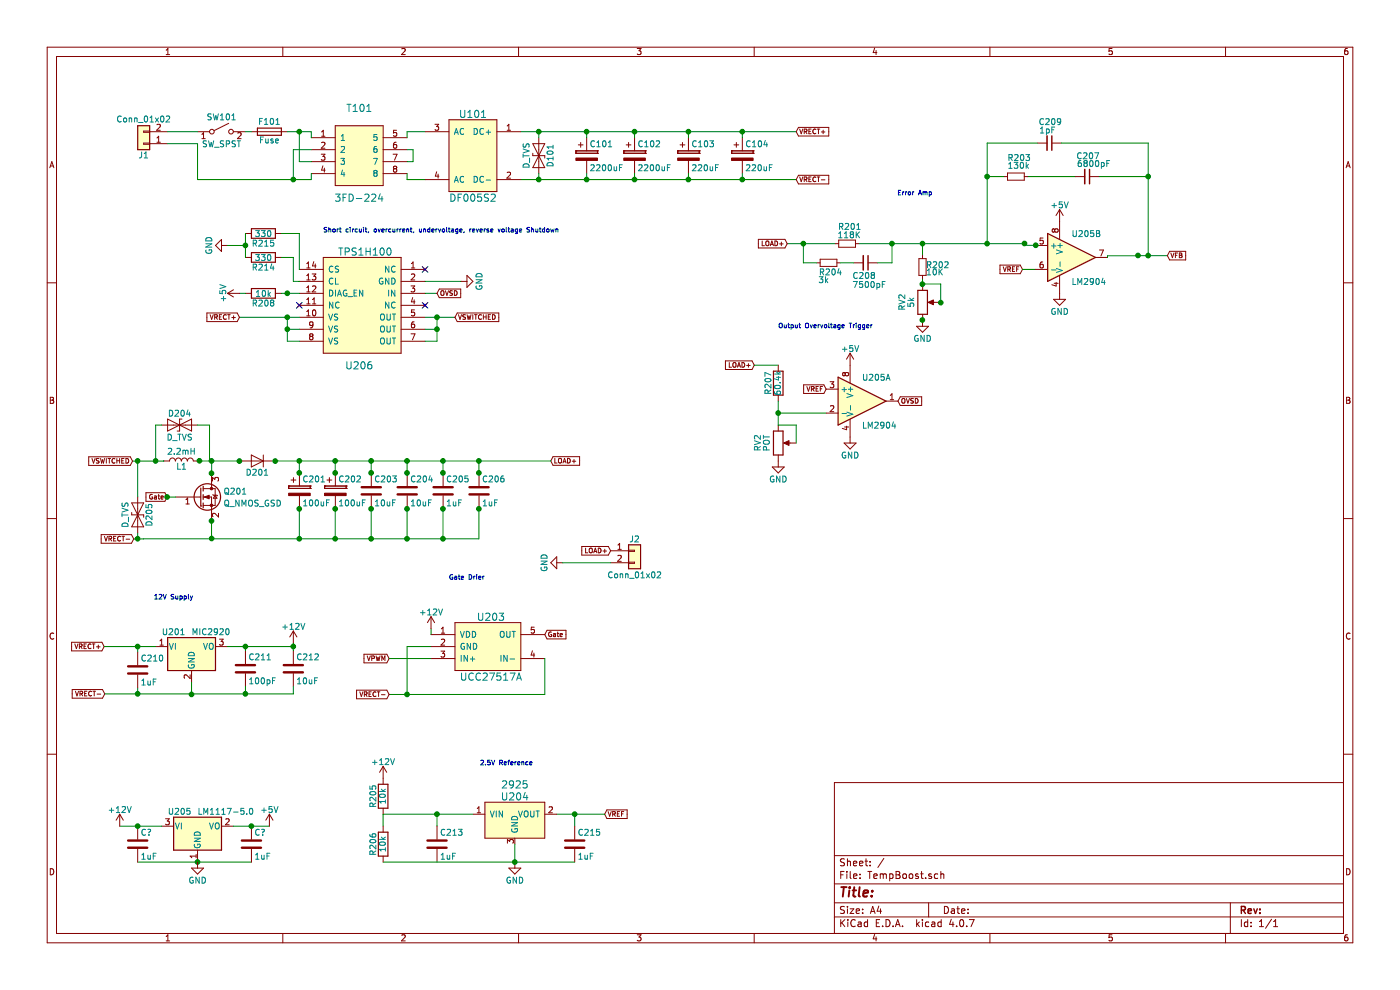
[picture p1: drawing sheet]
EESchema Schematic File Version 2
LIBS:power
LIBS:device
LIBS:switches
LIBS:relays
LIBS:motors
LIBS:transistors
LIBS:conn
LIBS:linear
LIBS:regul
LIBS:74xx
LIBS:cmos4000
LIBS:adc-dac
LIBS:memory
LIBS:xilinx
LIBS:microcontrollers
LIBS:dsp
LIBS:microchip
LIBS:analog_switches
LIBS:motorola
LIBS:texas
LIBS:intel
LIBS:audio
LIBS:interface
LIBS:digital-audio
LIBS:philips
LIBS:display
LIBS:cypress
LIBS:siliconi
LIBS:opto
LIBS:atmel
LIBS:contrib
LIBS:valves
LIBS:BoostLib
LIBS:OPAx140
LIBS:TempBoost-cache
EELAYER 25 0
EELAYER END
$Descr A4 11693 8268
encoding utf-8
Sheet 1 1
Title ""
Date ""
Rev ""
Comp ""
Comment1 ""
Comment2 ""
Comment3 ""
Comment4 ""
$EndDescr
$Comp
L L L1
U 1 1
P 1516 3850
F 0 "L1" V 1466 3850 50  0000 C CNN
F 1 "2.2mH" V 1591 3850 50  0000 C CNN
F 2 "BoostLib:1140-122K" H 1516 3850 50  0001 C CNN
F 3 "https://www.mouser.com/datasheet/2/54/140_series-776825.pdf" H 1516 3850 50  0001 C CNN
F 4 "1140-122K-RC" V 1516 3850 60  0001 C CNN "Part Number"
F 5 "Bourns" V 1516 3850 60  0001 C CNN "Manufactuer"
	1    1516 3850
	0    -1   -1   0   
$EndComp
$Comp
L CP C202
U 1 1
P 2801 4099
F 0 "C202" H 2826 4199 50  0000 L CNN
F 1 "100uF" H 2826 3999 50  0000 L CNN
F 2 "Capacitors_SMD:C_0805" H 2839 3949 50  0001 C CNN
F 3 "" H 2801 4099 50  0001 C CNN
	1    2801 4099
	1    0    0    -1  
$EndComp
$Comp
L C C203
U 1 1
P 3101 4099
F 0 "C203" H 3126 4199 50  0000 L CNN
F 1 "10uF" H 3126 3999 50  0000 L CNN
F 2 "Capacitors_SMD:C_0805" H 3139 3949 50  0001 C CNN
F 3 "" H 3101 4099 50  0001 C CNN
	1    3101 4099
	1    0    0    -1  
$EndComp
$Comp
L C C204
U 1 1
P 3401 4099
F 0 "C204" H 3426 4199 50  0000 L CNN
F 1 "10uF" H 3426 3999 50  0000 L CNN
F 2 "Capacitors_SMD:C_0805" H 3439 3949 50  0001 C CNN
F 3 "" H 3401 4099 50  0001 C CNN
	1    3401 4099
	1    0    0    -1  
$EndComp
$Comp
L C C206
U 1 1
P 4001 4099
F 0 "C206" H 4026 4199 50  0000 L CNN
F 1 "1uF" H 4026 3999 50  0000 L CNN
F 2 "Capacitors_SMD:C_0805" H 4039 3949 50  0001 C CNN
F 3 "" H 4001 4099 50  0001 C CNN
	1    4001 4099
	1    0    0    -1  
$EndComp
$Comp
L CP C201
U 1 1
P 2501 4099
F 0 "C201" H 2526 4199 50  0000 L CNN
F 1 "100uF" H 2526 3999 50  0000 L CNN
F 2 "Capacitors_SMD:C_0805" H 2539 3949 50  0001 C CNN
F 3 "" H 2501 4099 50  0001 C CNN
F 4 "1" H 2501 4099 60  0001 C CNN "Part Number"
	1    2501 4099
	1    0    0    -1  
$EndComp
$Comp
L C C205
U 1 1
P 3701 4099
F 0 "C205" H 3726 4199 50  0000 L CNN
F 1 "1uF" H 3726 3999 50  0000 L CNN
F 2 "Capacitors_SMD:C_0805" H 3739 3949 50  0001 C CNN
F 3 "" H 3701 4099 50  0001 C CNN
	1    3701 4099
	1    0    0    -1  
$EndComp
$Comp
L D D201
U 1 1
P 2149 3850
F 0 "D201" H 2149 3950 50  0000 C CNN
F 1 "D" H 2149 3750 50  0001 C CNN
F 2 "BoostLib:RFN10BM3SFHTL" H 2149 3850 50  0001 C CNN
F 3 "https://www.mouser.com/datasheet/2/348/rfn10bm3sfh-1265856.pdf" H 2149 3850 50  0001 C CNN
F 4 "RFN10BM3SFHTL" H 2149 3850 60  0001 C CNN "Part Number"
F 5 "Rohm" H 2149 3850 60  0001 C CNN "Manufactuer"
	1    2149 3850
	-1   0    0    1   
$EndComp
$Comp
L C C212
U 1 1
P 2450 5585
F 0 "C212" H 2475 5685 50  0000 L CNN
F 1 "10uF" H 2475 5485 50  0000 L CNN
F 2 "Capacitors_SMD:C_0805" H 2488 5435 50  0001 C CNN
F 3 "" H 2450 5585 50  0001 C CNN
	1    2450 5585
	1    0    0    -1  
$EndComp
$Comp
L C C211
U 1 1
P 2050 5585
F 0 "C211" H 2075 5685 50  0000 L CNN
F 1 "100pF" H 2075 5485 50  0000 L CNN
F 2 "Capacitors_SMD:C_0603_HandSoldering" H 2088 5435 50  0001 C CNN
F 3 "https://www.mouser.com/datasheet/2/212/KEM_C1002_X7R_SMD-1102033.pdf" H 2050 5585 50  0001 C CNN
F 4 "C0603C101K3RACTU" H 2050 5585 60  0001 C CNN "Part Number"
F 5 "KEMET" H 2050 5585 60  0001 C CNN "Manufactuer"
	1    2050 5585
	1    0    0    -1  
$EndComp
$Comp
L C C210
U 1 1
P 1150 5595
F 0 "C210" H 1175 5695 50  0000 L CNN
F 1 "1uF" H 1175 5495 50  0000 L CNN
F 2 "Capacitors_SMD:C_0805" H 1188 5445 50  0001 C CNN
F 3 "" H 1150 5595 50  0001 C CNN
	1    1150 5595
	1    0    0    -1  
$EndComp
$Comp
L MIC2920 U201
U 1 1
P 1600 5400
F 0 "U201" H 1450 5525 50  0000 C CNN
F 1 "MIC2920" H 1600 5525 50  0000 L CNN
F 2 "TO_SOT_Packages_SMD:SOT-223-3_TabPin2" H 1600 5400 50  0001 C CNN
F 3 "https://www.mouser.com/datasheet/2/268/mic2920-779101.pdf" H 1600 5400 50  0001 C CNN
F 4 "MIC2920A-12WS-TR" H 1600 5400 60  0001 C CNN "Part Number"
F 5 "Microchip" H 1600 5400 60  0001 C CNN "Manufactuer"
	1    1600 5400
	1    0    0    -1  
$EndComp
Text Notes 7495 1640 0    39   ~ 0
Error Amp
$Comp
L GND #PWR01
U 1 1
P 8850 2450
F 0 "#PWR01" H 8850 2200 50  0001 C CNN
F 1 "GND" H 8850 2300 50  0000 C CNN
F 2 "" H 8850 2450 50  0001 C CNN
F 3 "" H 8850 2450 50  0001 C CNN
	1    8850 2450
	1    0    0    -1  
$EndComp
Text GLabel 1107 3851 0    39   Input ~ 0
VSWITCHED
Text GLabel 1117 4501 0    39   Input ~ 0
VRECT-
$Comp
L Q_NMOS_GSD Q201
U 1 1
P 1667 4151
F 0 "Q201" H 1867 4201 50  0000 L CNN
F 1 "Q_NMOS_GSD" H 1867 4101 50  0000 L CNN
F 2 "TO_SOT_Packages_SMD:SOT-23" H 1867 4251 50  0001 C CNN
F 3 "https://www.mouser.com/datasheet/2/427/sq2348es-461115.pdf" H 1667 4151 50  0001 C CNN
F 4 "Vishay" H 1667 4151 60  0001 C CNN "Manufactuer"
F 5 "SQ2348ES-T1_GE3" H 1667 4151 60  0001 C CNN "Part Number"
	1    1667 4151
	1    0    0    -1  
$EndComp
Text GLabel 870  5400 0    39   Input ~ 0
VRECT+
Text GLabel 875  5795 0    39   Input ~ 0
VRECT-
Wire Wire Line
	1900 5400 2450 5400
Connection ~ 2050 5400
Connection ~ 1150 5400
Wire Wire Line
	1107 3851 1367 3851
Wire Wire Line
	870  5400 1300 5400
Connection ~ 2450 5400
Text GLabel 4600 3850 2    39   Input ~ 0
LOAD+
Text Notes 1285 5015 0    39   ~ 0
12V Supply
$Comp
L C_Small C208
U 1 1
P 7230 2195
F 0 "C208" V 7335 2085 50  0000 L CNN
F 1 "7500pF" V 7410 2085 50  0000 L CNN
F 2 "" H 7230 2195 50  0001 C CNN
F 3 "" H 7230 2195 50  0001 C CNN
	1    7230 2195
	0    1    1    0   
$EndComp
$Comp
L C_Small C207
U 1 1
P 9080 1475
F 0 "C207" V 8905 1385 50  0000 L CNN
F 1 "6800pF" V 8970 1390 50  0000 L CNN
F 2 "" H 9080 1475 50  0001 C CNN
F 3 "" H 9080 1475 50  0001 C CNN
	1    9080 1475
	0    1    1    0   
$EndComp
$Comp
L C_Small C209
U 1 1
P 8765 1195
F 0 "C209" V 8585 1105 50  0000 L CNN
F 1 "1pF" V 8655 1110 50  0000 L CNN
F 2 "" H 8765 1195 50  0001 C CNN
F 3 "" H 8765 1195 50  0001 C CNN
	1    8765 1195
	0    1    1    0   
$EndComp
$Comp
L R_Small R202
U 1 1
P 7705 2230
F 0 "R202" H 7735 2250 50  0000 L CNN
F 1 "10K" H 7735 2190 50  0000 L CNN
F 2 "" H 7705 2230 50  0001 C CNN
F 3 "" H 7705 2230 50  0001 C CNN
	1    7705 2230
	1    0    0    -1  
$EndComp
$Comp
L R_Small R201
U 1 1
P 7075 2035
F 0 "R201" V 6930 1960 50  0000 L CNN
F 1 "118K" V 7000 1955 50  0000 L CNN
F 2 "" H 7075 2035 50  0001 C CNN
F 3 "" H 7075 2035 50  0001 C CNN
	1    7075 2035
	0    1    1    0   
$EndComp
$Comp
L R_Small R203
U 1 1
P 8485 1475
F 0 "R203" V 8325 1405 50  0000 L CNN
F 1 "130k" V 8390 1405 50  0000 L CNN
F 2 "" H 8485 1475 50  0001 C CNN
F 3 "" H 8485 1475 50  0001 C CNN
	1    8485 1475
	0    1    1    0   
$EndComp
$Comp
L R_Small R204
U 1 1
P 6920 2195
F 0 "R204" V 6995 2115 50  0000 L CNN
F 1 "3k" V 7060 2110 50  0000 L CNN
F 2 "" H 6920 2195 50  0001 C CNN
F 3 "" H 6920 2195 50  0001 C CNN
	1    6920 2195
	0    1    1    0   
$EndComp
Wire Wire Line
	8585 1475 8980 1475
Wire Wire Line
	8385 1475 8245 1475
Wire Wire Line
	8245 2035 8245 1195
Wire Wire Line
	8245 1195 8665 1195
Wire Wire Line
	8865 1195 9590 1195
Wire Wire Line
	9590 1195 9590 2135
Wire Wire Line
	9590 1475 9180 1475
Wire Wire Line
	7175 2035 8555 2035
Connection ~ 8245 1475
Wire Wire Line
	9505 2135 9750 2135
Connection ~ 9590 1475
Text GLabel 9750 2135 2    39   Input ~ 0
VFB
Connection ~ 9590 2135
Text GLabel 8540 2250 0    39   Input ~ 0
VREF
Wire Wire Line
	8540 2250 8650 2250
$Comp
L GND #PWR03
U 1 1
P 7705 2675
F 0 "#PWR03" H 7705 2425 50  0001 C CNN
F 1 "GND" H 7705 2525 50  0000 C CNN
F 2 "" H 7705 2675 50  0001 C CNN
F 3 "" H 7705 2675 50  0001 C CNN
	1    7705 2675
	1    0    0    -1  
$EndComp
Wire Wire Line
	7705 2375 7705 2330
Wire Wire Line
	7705 2130 7705 2035
Connection ~ 8245 2035
Wire Wire Line
	7020 2195 7130 2195
Wire Wire Line
	7330 2195 7450 2195
Wire Wire Line
	7450 2195 7450 2035
Connection ~ 7705 2035
Connection ~ 7450 2035
Wire Wire Line
	6575 2035 6975 2035
Wire Wire Line
	6710 2035 6710 2195
Wire Wire Line
	6710 2195 6820 2195
Text GLabel 6575 2035 0    39   Input ~ 0
LOAD+
Connection ~ 6710 2035
$Comp
L UCC27517A U203
U 1 1
P 4100 5400
F 0 "U203" H 4100 5650 60  0000 C CNN
F 1 "UCC27517A" H 4100 5150 60  0000 C CNN
F 2 "" H 4100 5400 60  0001 C CNN
F 3 "" H 4100 5400 60  0001 C CNN
	1    4100 5400
	1    0    0    -1  
$EndComp
Text GLabel 4550 5300 2    39   Input ~ 0
Gate
Wire Wire Line
	4550 5800 4550 5500
Wire Wire Line
	3250 5800 4550 5800
Wire Wire Line
	3400 5800 3400 5400
Wire Wire Line
	3400 5400 3600 5400
Text GLabel 3250 5800 0    39   Input ~ 0
VRECT-
Text GLabel 3250 5500 0    39   Input ~ 0
VPWM
Wire Wire Line
	3250 5500 3600 5500
Wire Wire Line
	3600 5250 3600 5300
$Comp
L +12V #PWR04
U 1 1
P 3600 5250
F 0 "#PWR04" H 3600 5100 50  0001 C CNN
F 1 "+12V" H 3600 5390 50  0000 C CNN
F 2 "" H 3600 5250 50  0001 C CNN
F 3 "" H 3600 5250 50  0001 C CNN
	1    3600 5250
	1    0    0    -1  
$EndComp
Wire Wire Line
	1150 5745 1150 5795
Wire Wire Line
	2050 5395 2050 5435
Wire Wire Line
	1150 5445 1150 5400
Wire Wire Line
	875  5795 2450 5795
Connection ~ 1150 5795
Connection ~ 2050 5795
Wire Wire Line
	2450 5795 2450 5735
Wire Wire Line
	2050 5795 2050 5735
Wire Wire Line
	2450 5370 2450 5435
$Comp
L +12V #PWR05
U 1 1
P 2450 5370
F 0 "#PWR05" H 2450 5220 50  0001 C CNN
F 1 "+12V" H 2450 5510 50  0000 C CNN
F 2 "" H 2450 5370 50  0001 C CNN
F 3 "" H 2450 5370 50  0001 C CNN
	1    2450 5370
	1    0    0    -1  
$EndComp
Text GLabel 1396 4151 0    39   Input ~ 0
Gate
Text GLabel 5050 6800 2    39   Input ~ 0
VREF
$Comp
L +12V #PWR06
U 1 1
P 3200 6500
F 0 "#PWR06" H 3200 6350 50  0001 C CNN
F 1 "+12V" H 3200 6640 50  0000 C CNN
F 2 "" H 3200 6500 50  0001 C CNN
F 3 "" H 3200 6500 50  0001 C CNN
	1    3200 6500
	-1   0    0    -1  
$EndComp
Text Notes 4450 6400 2    39   ~ 0
2.5V Reference
$Comp
L R R205
U 1 1
P 3200 6650
F 0 "R205" V 3280 6650 50  0000 C CNN
F 1 "10k" V 3200 6650 50  0000 C CNN
F 2 "Resistors_SMD:R_0805" V 3130 6650 50  0001 C CNN
F 3 "" H 3200 6650 50  0001 C CNN
	1    3200 6650
	-1   0    0    -1  
$EndComp
$Comp
L GND #PWR07
U 1 1
P 4300 7200
F 0 "#PWR07" H 4300 6950 50  0001 C CNN
F 1 "GND" H 4300 7050 50  0000 C CNN
F 2 "" H 4300 7200 50  0001 C CNN
F 3 "" H 4300 7200 50  0001 C CNN
	1    4300 7200
	-1   0    0    -1  
$EndComp
$Comp
L R R206
U 1 1
P 3200 7050
F 0 "R206" V 3280 7050 50  0000 C CNN
F 1 "10k" V 3200 7050 50  0000 C CNN
F 2 "Resistors_SMD:R_0805" V 3130 7050 50  0001 C CNN
F 3 "" H 3200 7050 50  0001 C CNN
	1    3200 7050
	-1   0    0    -1  
$EndComp
$Comp
L C C215
U 1 1
P 4800 7050
F 0 "C215" H 4825 7150 50  0000 L CNN
F 1 "1uF" H 4825 6950 50  0000 L CNN
F 2 "Capacitors_SMD:C_0805" H 4838 6900 50  0001 C CNN
F 3 "" H 4800 7050 50  0001 C CNN
	1    4800 7050
	1    0    0    -1  
$EndComp
$Comp
L C C213
U 1 1
P 3650 7050
F 0 "C213" H 3675 7150 50  0000 L CNN
F 1 "1uF" H 3675 6950 50  0000 L CNN
F 2 "Capacitors_SMD:C_0805" H 3688 6900 50  0001 C CNN
F 3 "" H 3650 7050 50  0001 C CNN
	1    3650 7050
	1    0    0    -1  
$EndComp
Wire Wire Line
	4650 6800 5050 6800
Connection ~ 4800 6800
Wire Wire Line
	3200 7200 4800 7200
Wire Wire Line
	3200 6800 3950 6800
Connection ~ 3650 6800
Connection ~ 4300 7200
Text Notes 3750 4850 0    39   ~ 0
Gate Drier
$Comp
L LM2904 U205
U 1 1
P 7200 3350
F 0 "U205" H 7200 3550 50  0000 L CNN
F 1 "LM2904" H 7200 3150 50  0000 L CNN
F 2 "Housings_SOIC:SOIC-8_3.9x4.9mm_Pitch1.27mm" H 7200 3350 50  0001 C CNN
F 3 "http://www.ti.com/lit/ds/symlink/lm2904-q1.pdf" H 7200 3350 50  0001 C CNN
F 4 "Texas Instruments" H 7200 3350 60  0001 C CNN "Manufacturer"
F 5 "LM2904AVQDRQ1" H 7200 3350 60  0001 C CNN "Part Number"
	1    7200 3350
	1    0    0    -1  
$EndComp
$Comp
L LM2904 U205
U 2 1
P 8950 2150
F 0 "U205" H 8950 2350 50  0000 L CNN
F 1 "LM2904" H 8950 1950 50  0000 L CNN
F 2 "Housings_SOIC:SOIC-8_3.9x4.9mm_Pitch1.27mm" H 8950 2150 50  0001 C CNN
F 3 "http://www.ti.com/lit/ds/symlink/lm2904-q1.pdf" H 8950 2150 50  0001 C CNN
F 4 "Texas Instruments" H 8950 2150 60  0001 C CNN "Manufactuer"
F 5 "LM2904AVQDRQ1" H 8950 2150 60  0001 C CNN "Part Number"
	2    8950 2150
	1    0    0    -1  
$EndComp
Connection ~ 3400 5800
Wire Wire Line
	3200 6900 3200 6800
Wire Wire Line
	3650 6800 3650 6900
Wire Wire Line
	4800 6900 4800 6800
$Comp
L Conn_01x02 J2
U 1 1
P 5300 4600
F 0 "J2" H 5300 4700 50  0000 C CNN
F 1 "Conn_01x02" H 5300 4400 50  0000 C CNN
F 2 "" H 5300 4600 50  0001 C CNN
F 3 "" H 5300 4600 50  0001 C CNN
	1    5300 4600
	1    0    0    -1  
$EndComp
Text GLabel 5100 4600 0    39   Input ~ 0
LOAD+
$Comp
L GND #PWR014
U 1 1
P 4700 4700
F 0 "#PWR014" H 4700 4450 50  0001 C CNN
F 1 "GND" H 4700 4550 50  0000 C CNN
F 2 "" H 4700 4700 50  0001 C CNN
F 3 "" H 4700 4700 50  0001 C CNN
	1    4700 4700
	0    1    -1   0   
$EndComp
Wire Wire Line
	4700 4700 5100 4700
$Comp
L TPS1H100 U206
U 1 1
P 3050 2550
F 0 "U206" H 3100 2050 60  0000 C CNN
F 1 "TPS1H100" H 3050 3000 60  0000 C CNN
F 2 "" H 3100 2600 60  0001 C CNN
F 3 "" H 3100 2600 60  0001 C CNN
	1    3050 2550
	-1   0    0    -1  
$EndComp
Wire Wire Line
	3550 2650 3800 2650
Wire Wire Line
	3550 2750 3650 2750
Wire Wire Line
	3650 2650 3650 2850
Connection ~ 3650 2650
Wire Wire Line
	3650 2850 3550 2850
Connection ~ 3650 2750
Wire Wire Line
	2400 2850 2500 2850
Wire Wire Line
	2400 2650 2400 2850
Wire Wire Line
	2300 3850 4600 3850
Wire Wire Line
	2000 2650 2500 2650
Wire Wire Line
	2500 2750 2400 2750
Connection ~ 2400 2750
Connection ~ 2400 2650
Connection ~ 2299 3851
Wire Wire Line
	4000 3850 4000 3950
Connection ~ 4000 3850
Wire Wire Line
	3700 3950 3700 3850
Connection ~ 3700 3850
Wire Wire Line
	3400 3950 3400 3850
Connection ~ 3400 3850
Wire Wire Line
	3100 3950 3100 3850
Connection ~ 3100 3850
Wire Wire Line
	2800 3950 2800 3850
Connection ~ 2800 3850
Wire Wire Line
	2500 3950 2500 3850
Connection ~ 2500 3850
Connection ~ 4000 3950
Connection ~ 3700 3950
Connection ~ 3400 3950
Connection ~ 3100 3950
Connection ~ 2800 3950
Connection ~ 2500 3950
Wire Wire Line
	2500 4250 2500 4500
Wire Wire Line
	1200 4500 4000 4500
Wire Wire Line
	2800 4500 2800 4250
Connection ~ 2500 4500
Wire Wire Line
	3100 4500 3100 4250
Connection ~ 2800 4500
Wire Wire Line
	3400 4500 3400 4250
Connection ~ 3100 4500
Wire Wire Line
	3700 4500 3700 4250
Connection ~ 3400 4500
Wire Wire Line
	4000 4500 4000 4250
Connection ~ 3700 4500
Connection ~ 2500 4250
Connection ~ 2800 4250
Connection ~ 3100 4250
Connection ~ 3400 4250
Connection ~ 3700 4250
Connection ~ 4000 4250
Wire Wire Line
	1367 3851 1368 3850
Wire Wire Line
	1368 3850 1366 3850
Wire Wire Line
	2000 3850 2000 3849
Wire Wire Line
	1667 3850 2000 3850
Connection ~ 2000 3851
Connection ~ 1666 3849
Wire Wire Line
	1768 3950 1768 3849
Wire Wire Line
	1768 3849 1767 3849
Wire Wire Line
	1767 3849 1767 3850
Connection ~ 1767 3850
Connection ~ 1767 3953
Wire Wire Line
	1395 4151 1467 4151
Wire Wire Line
	1395 4151 1395 4150
Wire Wire Line
	1395 4150 1396 4150
Connection ~ 1396 4151
Wire Wire Line
	1767 4352 1767 4499
Connection ~ 1767 4351
Connection ~ 1768 4498
Wire Wire Line
	1117 4501 1200 4501
Wire Wire Line
	1200 4501 1200 4500
NoConn ~ 3550 2550
NoConn ~ 3550 2250
NoConn ~ 2500 2550
$Comp
L POT RV2
U 1 1
P 7706 2525
F 0 "RV2" V 7531 2525 50  0000 C CNN
F 1 "5k" V 7606 2525 50  0000 C CNN
F 2 "" H 7706 2525 50  0001 C CNN
F 3 "" H 7706 2525 50  0001 C CNN
	1    7706 2525
	1    0    0    -1  
$EndComp
Connection ~ 7704 2374
Connection ~ 7704 2673
Wire Wire Line
	7706 2372 7857 2372
Wire Wire Line
	7857 2372 7857 2524
Connection ~ 7858 2528
$Comp
L Conn_01x02 J1
U 1 1
P 1200 1200
F 0 "J1" H 1200 1300 50  0000 C CNN
F 1 "Conn_01x02" H 1200 1000 50  0000 C CNN
F 2 "" H 1200 1200 50  0001 C CNN
F 3 "" H 1200 1200 50  0001 C CNN
	1    1200 1200
	-1   0    0    1   
$EndComp
$Comp
L SW_SPST SW101
U 1 1
P 1850 1100
F 0 "SW101" H 1850 1225 50  0000 C CNN
F 1 "SW_SPST" H 1850 1000 50  0000 C CNN
F 2 "" H 1850 1100 50  0001 C CNN
F 3 "" H 1850 1100 50  0001 C CNN
	1    1850 1100
	1    0    0    -1  
$EndComp
$Comp
L Fuse F101
U 1 1
P 2250 1100
F 0 "F101" V 2330 1100 50  0000 C CNN
F 1 "Fuse" V 2175 1100 50  0000 C CNN
F 2 "" V 2180 1100 50  0001 C CNN
F 3 "" H 2250 1100 50  0001 C CNN
	1    2250 1100
	0    -1   -1   0   
$EndComp
Wire Wire Line
	1400 1100 1650 1100
Wire Wire Line
	2050 1100 2100 1100
Wire Wire Line
	2400 1100 2600 1100
Wire Wire Line
	1400 1200 1650 1200
Wire Wire Line
	1650 1200 1650 1500
Wire Wire Line
	1650 1500 2600 1500
$Comp
L CP C101
U 1 1
P 4900 1300
F 0 "C101" H 4925 1400 50  0000 L CNN
F 1 "2200uF" H 4925 1200 50  0000 L CNN
F 2 "" H 4938 1150 50  0001 C CNN
F 3 "" H 4900 1300 50  0001 C CNN
	1    4900 1300
	1    0    0    -1  
$EndComp
$Comp
L CP C102
U 1 1
P 5300 1300
F 0 "C102" H 5325 1400 50  0000 L CNN
F 1 "2200uF" H 5325 1200 50  0000 L CNN
F 2 "" H 5338 1150 50  0001 C CNN
F 3 "" H 5300 1300 50  0001 C CNN
	1    5300 1300
	1    0    0    -1  
$EndComp
$Comp
L CP C103
U 1 1
P 5750 1300
F 0 "C103" H 5775 1400 50  0000 L CNN
F 1 "220uF" H 5775 1200 50  0000 L CNN
F 2 "" H 5788 1150 50  0001 C CNN
F 3 "" H 5750 1300 50  0001 C CNN
	1    5750 1300
	1    0    0    -1  
$EndComp
$Comp
L CP C104
U 1 1
P 6200 1300
F 0 "C104" H 6225 1400 50  0000 L CNN
F 1 "220uF" H 6225 1200 50  0000 L CNN
F 2 "" H 6238 1150 50  0001 C CNN
F 3 "" H 6200 1300 50  0001 C CNN
	1    6200 1300
	1    0    0    -1  
$EndComp
Wire Wire Line
	6200 1100 6200 1150
Wire Wire Line
	5750 1100 5750 1150
Connection ~ 5750 1100
Wire Wire Line
	5300 1100 5300 1150
Connection ~ 5300 1100
Wire Wire Line
	4900 1100 4900 1150
Connection ~ 4900 1100
$Comp
L DF005S2 U101
U 1 1
P 3950 1300
F 0 "U101" H 3950 1650 60  0000 C CNN
F 1 "DF005S2" H 3950 950 60  0000 C CNN
F 2 "" H 3950 1300 60  0001 C CNN
F 3 "" H 3950 1300 60  0001 C CNN
	1    3950 1300
	1    0    0    -1  
$EndComp
Wire Wire Line
	4350 1100 6650 1100
$Comp
L 3FD-224 T101
U 1 1
P 3000 1350
F 0 "T101" H 3000 1800 60  0000 C CNN
F 1 "3FD-224" H 3000 1050 60  0000 C CNN
F 2 "" H 3000 1350 60  0001 C CNN
F 3 "" H 3000 1350 60  0001 C CNN
	1    3000 1350
	1    0    0    -1  
$EndComp
Wire Wire Line
	2600 1100 2600 1150
Wire Wire Line
	2500 1100 2500 1350
Wire Wire Line
	2500 1350 2600 1350
Connection ~ 2500 1100
Wire Wire Line
	2600 1250 2450 1250
Wire Wire Line
	2450 1250 2450 1500
Connection ~ 2450 1500
Wire Wire Line
	2600 1500 2600 1450
Wire Wire Line
	3400 1350 3450 1350
Wire Wire Line
	3450 1350 3450 1250
Wire Wire Line
	3450 1250 3400 1250
Wire Wire Line
	3400 1150 3400 1100
Wire Wire Line
	3400 1100 3550 1100
Wire Wire Line
	3400 1450 3400 1500
Wire Wire Line
	3400 1500 3550 1500
Wire Wire Line
	4350 1500 6650 1500
Wire Wire Line
	4900 1500 4900 1450
Wire Wire Line
	5300 1500 5300 1450
Connection ~ 4900 1500
Wire Wire Line
	5750 1500 5750 1450
Connection ~ 5300 1500
Wire Wire Line
	6200 1500 6200 1450
Connection ~ 5750 1500
Text GLabel 6650 1100 2    39   Input ~ 0
VRECT+
Connection ~ 6200 1100
Text GLabel 6650 1500 2    39   Input ~ 0
VRECT-
Connection ~ 6200 1500
Wire Wire Line
	4300 7050 4300 7200
$Comp
L 2925 U204
U 1 1
P 4300 6850
F 0 "U204" H 4300 7050 60  0000 C CNN
F 1 "2925" H 4300 7150 60  0000 C CNN
F 2 "TO_SOT_Packages_SMD:SOT-23" H 4300 6850 60  0001 C CNN
F 3 "http://www.ti.com/general/docs/suppproductinfo.tsp?distId=10&gotoUrl=http%3A%2F%2Fwww.ti.com%2Flit%2Fgpn%2Fref2912" H 4300 6850 60  0001 C CNN
F 4 "Texas Instruments" H 4300 6850 60  0001 C CNN "Manufactuer"
F 5 "REF2925AIDBZR" H 4300 6850 60  0001 C CNN "Part Number"
	1    4300 6850
	1    0    0    -1  
$EndComp
Text GLabel 2000 2650 0    39   Input ~ 0
VRECT+
Text GLabel 3800 2650 2    39   Input ~ 0
VSWITCHED
$Comp
L R R208
U 1 1
P 2200 2450
F 0 "R208" V 2280 2450 50  0000 C CNN
F 1 "10k" V 2200 2450 50  0000 C CNN
F 2 "Resistors_SMD:R_0805" V 2130 2450 50  0001 C CNN
F 3 "" H 2200 2450 50  0001 C CNN
	1    2200 2450
	0    -1   1    0   
$EndComp
Wire Wire Line
	2350 2450 2500 2450
Wire Wire Line
	2000 2450 2050 2450
Wire Wire Line
	3550 2450 3650 2450
Connection ~ 2400 2450
Wire Wire Line
	3550 2350 3850 2350
$Comp
L GND #PWR?
U 1 1
P 3850 2350
F 0 "#PWR?" H 3850 2100 50  0001 C CNN
F 1 "GND" H 3850 2200 50  0000 C CNN
F 2 "" H 3850 2350 50  0001 C CNN
F 3 "" H 3850 2350 50  0001 C CNN
	1    3850 2350
	0    -1   -1   0   
$EndComp
Text GLabel 6300 3050 0    39   Input ~ 0
LOAD+
Text GLabel 6900 3250 0    39   Input ~ 0
VREF
$Comp
L R R207
U 1 1
P 6500 3200
F 0 "R207" V 6580 3200 50  0000 C CNN
F 1 "60.4k" V 6500 3200 50  0000 C CNN
F 2 "Resistors_SMD:R_0805" V 6430 3200 50  0001 C CNN
F 3 "" H 6500 3200 50  0001 C CNN
	1    6500 3200
	-1   0    0    -1  
$EndComp
Wire Wire Line
	6500 3050 6300 3050
Wire Wire Line
	6900 3450 6500 3450
Wire Wire Line
	6500 3350 6500 3550
$Comp
L POT RV2
U 1 1
P 6500 3700
F 0 "RV2" V 6325 3700 50  0000 C CNN
F 1 "POT" V 6400 3700 50  0000 C CNN
F 2 "" H 6500 3700 50  0001 C CNN
F 3 "" H 6500 3700 50  0001 C CNN
	1    6500 3700
	1    0    0    -1  
$EndComp
Wire Wire Line
	6650 3700 6650 3550
Wire Wire Line
	6650 3550 6500 3550
Connection ~ 6500 3450
$Comp
L GND #PWR?
U 1 1
P 6500 3850
F 0 "#PWR?" H 6500 3600 50  0001 C CNN
F 1 "GND" H 6500 3700 50  0000 C CNN
F 2 "" H 6500 3850 50  0001 C CNN
F 3 "" H 6500 3850 50  0001 C CNN
	1    6500 3850
	1    0    0    -1  
$EndComp
$Comp
L GND #PWR?
U 1 1
P 7100 3650
F 0 "#PWR?" H 7100 3400 50  0001 C CNN
F 1 "GND" H 7100 3500 50  0000 C CNN
F 2 "" H 7100 3650 50  0001 C CNN
F 3 "" H 7100 3650 50  0001 C CNN
	1    7100 3650
	1    0    0    -1  
$EndComp
Text GLabel 7500 3350 2    39   Input ~ 0
OVSD
$Comp
L +5V #PWR?
U 1 1
P 7100 3050
F 0 "#PWR?" H 7100 2900 50  0001 C CNN
F 1 "+5V" H 7100 3190 50  0000 C CNN
F 2 "" H 7100 3050 50  0001 C CNN
F 3 "" H 7100 3050 50  0001 C CNN
	1    7100 3050
	1    0    0    -1  
$EndComp
$Comp
L +5V #PWR?
U 1 1
P 2000 2450
F 0 "#PWR?" H 2000 2300 50  0001 C CNN
F 1 "+5V" H 2000 2590 50  0000 C CNN
F 2 "" H 2000 2450 50  0001 C CNN
F 3 "" H 2000 2450 50  0001 C CNN
	1    2000 2450
	0    -1   -1   0   
$EndComp
Text GLabel 3650 2450 2    39   Input ~ 0
OVSD
$Comp
L +5V #PWR?
U 1 1
P 8850 1850
F 0 "#PWR?" H 8850 1700 50  0001 C CNN
F 1 "+5V" H 8850 1990 50  0000 C CNN
F 2 "" H 8850 1850 50  0001 C CNN
F 3 "" H 8850 1850 50  0001 C CNN
	1    8850 1850
	1    0    0    -1  
$EndComp
$Comp
L D_TVS D204
U 1 1
P 1500 3550
F 0 "D204" H 1500 3650 50  0000 C CNN
F 1 "D_TVS" H 1500 3450 50  0000 C CNN
F 2 "" H 1500 3550 50  0001 C CNN
F 3 "" H 1500 3550 50  0001 C CNN
F 4 "SMAJ40A" H 1500 3550 60  0001 C CNN "Part Number"
F 5 "Littelfuse" H 1500 3550 60  0001 C CNN "Manufactuer"
	1    1500 3550
	1    0    0    -1  
$EndComp
Wire Wire Line
	1300 3850 1300 3550
Wire Wire Line
	1300 3550 1350 3550
Wire Wire Line
	1750 3850 1750 3550
Wire Wire Line
	1750 3550 1650 3550
$Comp
L D_TVS D205
U 1 1
P 1150 4300
F 0 "D205" H 1150 4400 50  0000 C CNN
F 1 "D_TVS" H 1150 4200 50  0000 C CNN
F 2 "" H 1150 4300 50  0001 C CNN
F 3 "" H 1150 4300 50  0001 C CNN
F 4 "SMAJ40A" H 1150 4300 60  0001 C CNN "Part Number"
F 5 "Littelfuse" H 1150 4300 60  0001 C CNN "Manufacter"
	1    1150 4300
	0    1    1    0   
$EndComp
Wire Wire Line
	1150 4150 1150 3850
Wire Wire Line
	1150 4450 1150 4500
Connection ~ 1300 3850
Connection ~ 1150 3850
Connection ~ 1150 4500
$Comp
L D_TVS D101
U 1 1
P 4500 1300
F 0 "D101" H 4500 1400 50  0000 C CNN
F 1 "D_TVS" H 4500 1200 50  0000 C CNN
F 2 "" H 4500 1300 50  0001 C CNN
F 3 "" H 4500 1300 50  0001 C CNN
F 4 "SMAJ40A" H 4500 1300 60  0001 C CNN "Part Number"
F 5 "Littelfuse" H 4500 1300 60  0001 C CNN "Manufactuer"
	1    4500 1300
	0    1    1    0   
$EndComp
Wire Wire Line
	4500 1150 4500 1100
Connection ~ 4500 1100
Wire Wire Line
	4500 1450 4500 1500
Connection ~ 4500 1500
$Comp
L LM1117-5.0 U205
U 1 1
P 1650 6900
F 0 "U205" H 1500 7025 50  0000 C CNN
F 1 "LM1117-5.0" H 1650 7025 50  0000 L CNN
F 2 "" H 1650 6900 50  0001 C CNN
F 3 "" H 1650 6900 50  0001 C CNN
	1    1650 6900
	1    0    0    -1  
$EndComp
Wire Wire Line
	1600 5700 1600 5800
Connection ~ 1600 5800
Wire Wire Line
	1150 7200 2100 7200
Connection ~ 1650 7200
Wire Wire Line
	1000 6900 1350 6900
Wire Wire Line
	1950 6900 2250 6900
$Comp
L C C?
U 1 1
P 2100 7050
F 0 "C?" H 2125 7150 50  0000 L CNN
F 1 "1uF" H 2125 6950 50  0000 L CNN
F 2 "Capacitors_SMD:C_0805" H 2138 6900 50  0001 C CNN
F 3 "" H 2100 7050 50  0001 C CNN
	1    2100 7050
	1    0    0    -1  
$EndComp
$Comp
L C C?
U 1 1
P 1150 7050
F 0 "C?" H 1175 7150 50  0000 L CNN
F 1 "1uF" H 1175 6950 50  0000 L CNN
F 2 "Capacitors_SMD:C_0805" H 1188 6900 50  0001 C CNN
F 3 "" H 1150 7050 50  0001 C CNN
	1    1150 7050
	1    0    0    -1  
$EndComp
Connection ~ 1150 6900
Connection ~ 2100 6900
$Comp
L +5V #PWR?
U 1 1
P 2250 6900
F 0 "#PWR?" H 2250 6750 50  0001 C CNN
F 1 "+5V" H 2250 7040 50  0000 C CNN
F 2 "" H 2250 6900 50  0001 C CNN
F 3 "" H 2250 6900 50  0001 C CNN
	1    2250 6900
	1    0    0    -1  
$EndComp
$Comp
L +12V #PWR?
U 1 1
P 1000 6900
F 0 "#PWR?" H 1000 6750 50  0001 C CNN
F 1 "+12V" H 1000 7040 50  0000 C CNN
F 2 "" H 1000 6900 50  0001 C CNN
F 3 "" H 1000 6900 50  0001 C CNN
	1    1000 6900
	1    0    0    -1  
$EndComp
$Comp
L GND #PWR?
U 1 1
P 1650 7200
F 0 "#PWR?" H 1650 6950 50  0001 C CNN
F 1 "GND" H 1650 7050 50  0000 C CNN
F 2 "" H 1650 7200 50  0001 C CNN
F 3 "" H 1650 7200 50  0001 C CNN
	1    1650 7200
	1    0    0    -1  
$EndComp
Text Notes 2700 1950 0    39   ~ 0
Short circuit, overcurrent, undervoltage, reverse voltage Shutdown
Text Notes 6500 2750 0    39   ~ 0
Output Overvoltage Trigger
Wire Wire Line
	9505 2136 9250 2136
Wire Wire Line
	9250 2136 9250 2150
Connection ~ 9505 2134
Wire Wire Line
	8556 2049 8650 2049
Wire Wire Line
	8556 2035 8556 2049
Connection ~ 8651 2049
Connection ~ 8557 2034
$Comp
L R R214
U 1 1
P 2200 2150
F 0 "R214" V 2280 2150 50  0000 C CNN
F 1 "330" V 2200 2150 50  0000 C CNN
F 2 "Resistors_SMD:R_0805" V 2130 2150 50  0001 C CNN
F 3 "" H 2200 2150 50  0001 C CNN
	1    2200 2150
	0    -1   1    0   
$EndComp
$Comp
L R R215
U 1 1
P 2200 1950
F 0 "R215" V 2280 1950 50  0000 C CNN
F 1 "330" V 2200 1950 50  0000 C CNN
F 2 "Resistors_SMD:R_0805" V 2130 1950 50  0001 C CNN
F 3 "" H 2200 1950 50  0001 C CNN
	1    2200 1950
	0    -1   1    0   
$EndComp
Wire Wire Line
	2350 1950 2500 1950
Wire Wire Line
	2500 1950 2500 2250
Wire Wire Line
	2500 2350 2450 2350
Wire Wire Line
	2450 2350 2450 2150
Wire Wire Line
	2450 2150 2350 2150
Wire Wire Line
	2050 1950 2050 2150
$Comp
L GND #PWR?
U 1 1
P 1900 2050
F 0 "#PWR?" H 1900 1800 50  0001 C CNN
F 1 "GND" H 1900 1900 50  0000 C CNN
F 2 "" H 1900 2050 50  0001 C CNN
F 3 "" H 1900 2050 50  0001 C CNN
	1    1900 2050
	0    1    1    0   
$EndComp
Wire Wire Line
	1900 2050 2050 2050
Connection ~ 2050 2050
$EndSCHEMATC
